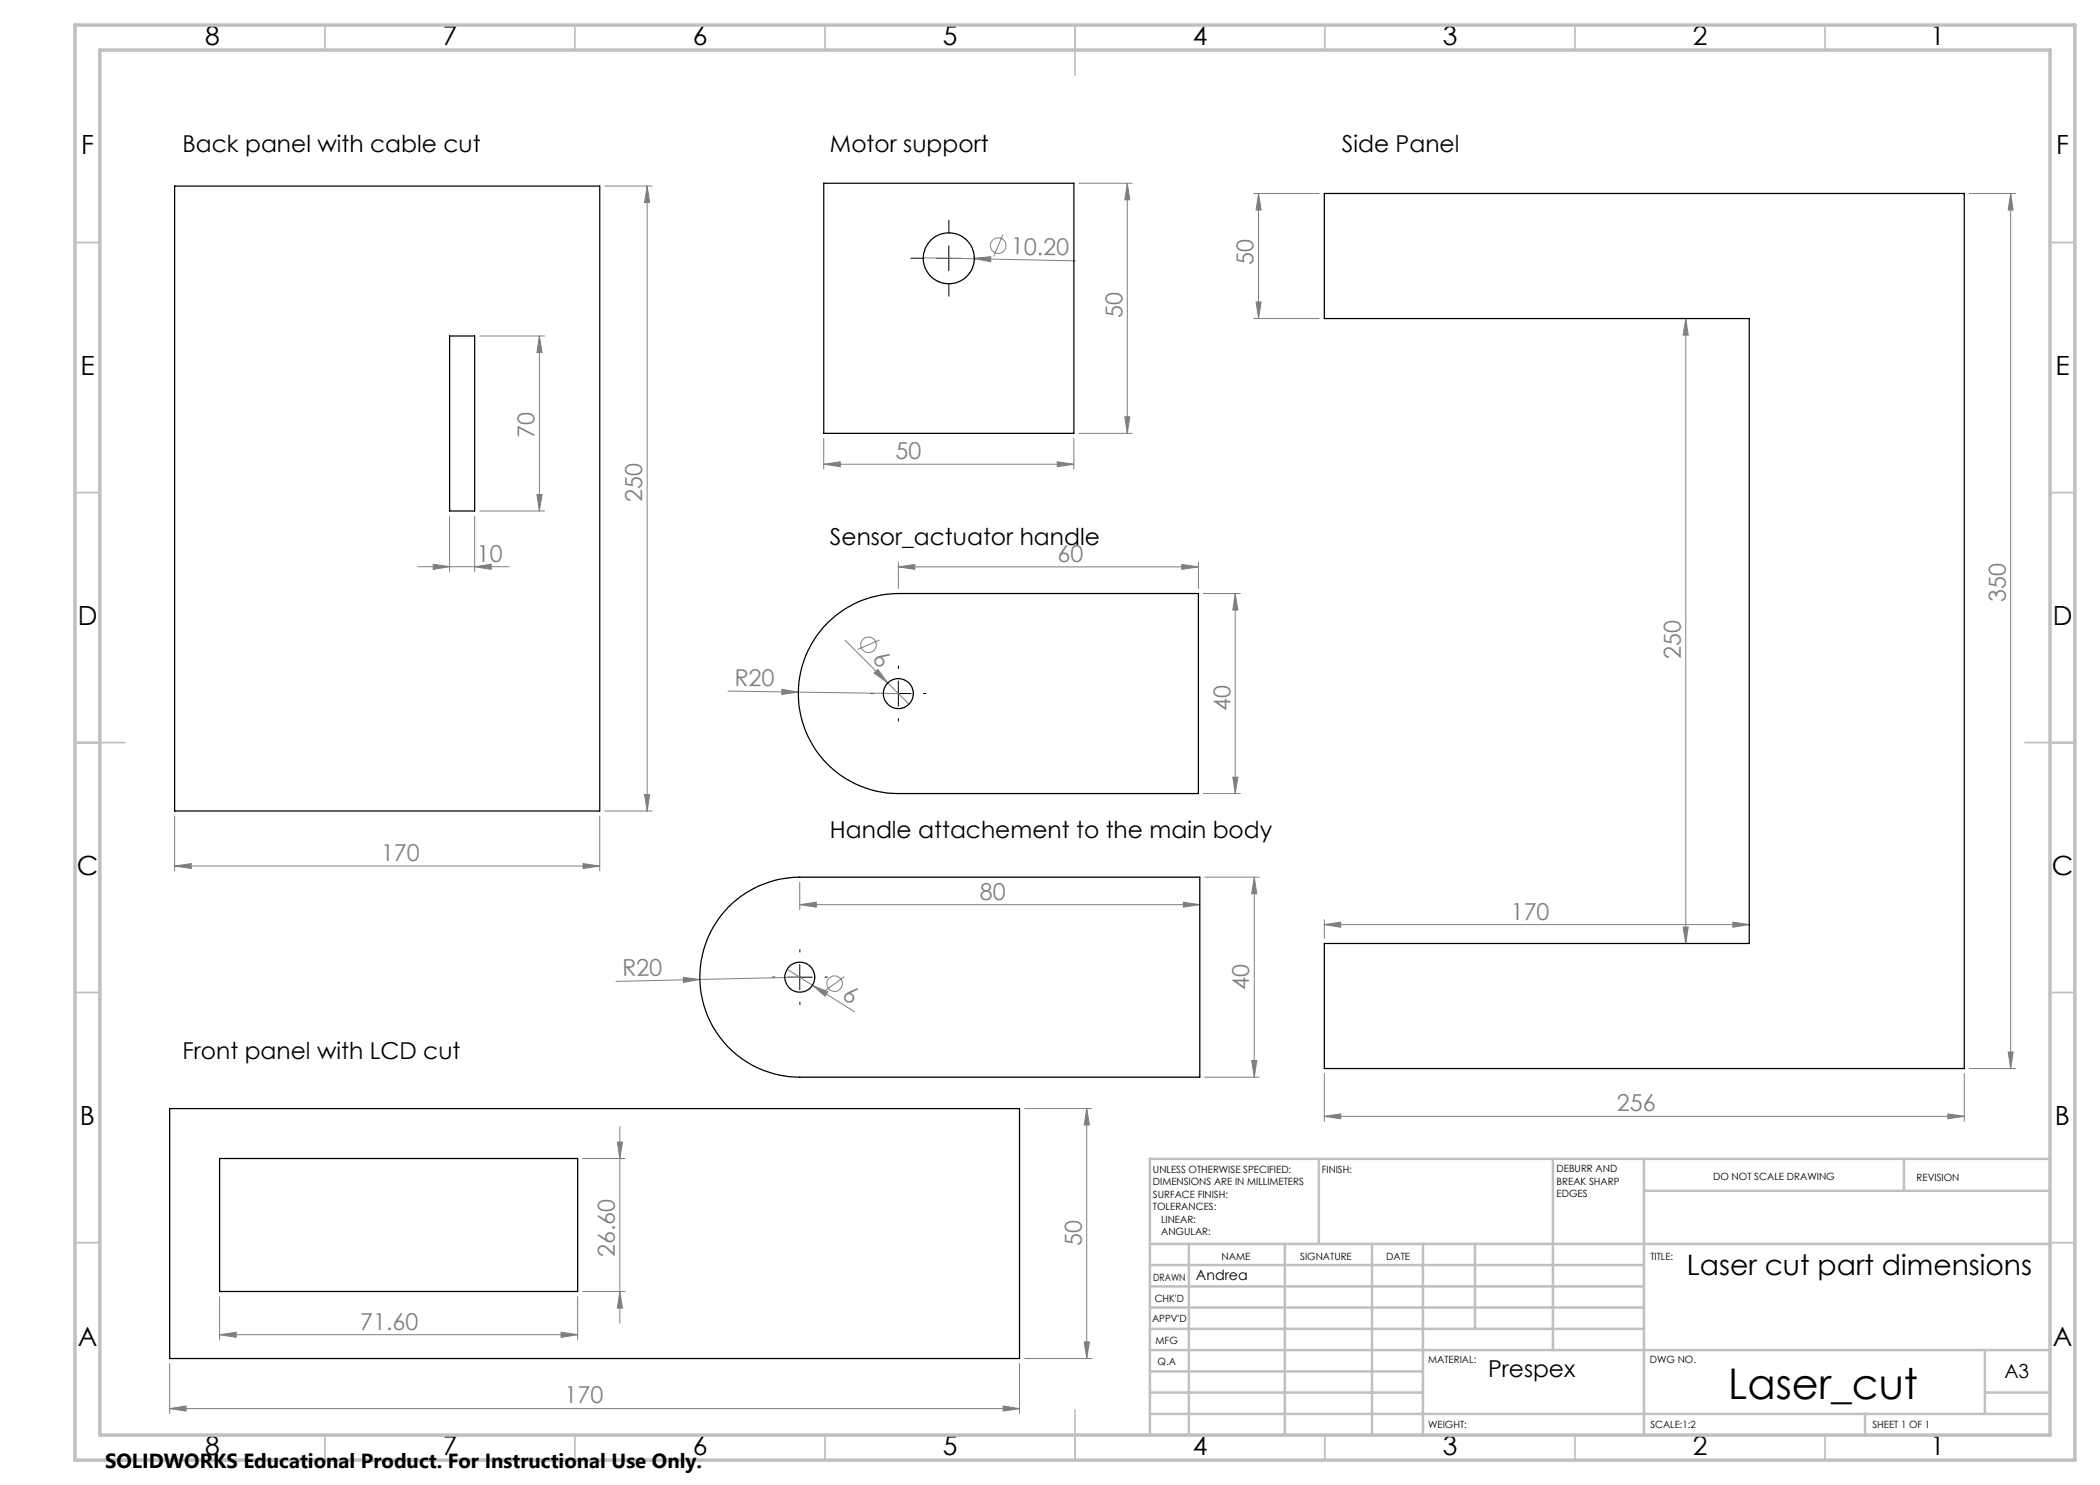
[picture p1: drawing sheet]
<svg xmlns="http://www.w3.org/2000/svg" width="420mm" height="297mm" viewBox="0 0 420 297" stroke-linecap="round" stroke-linejoin="round" font-family="sans-serif">
<g fill="none" stroke="#808080" stroke-width=".2">
<path d="M120.9 37.2h9.5M129.4 37.2v125M129.4 37.2l.5 3.3h-1zM215.8 36.7h10.6M225.5 36.7v50M225.5 36.7l.5 3.3h-1zM250.7 38.7h13.1M251.7 38.7l.5 3.3h-1zM251.7 38.7v25M393.8 38.7h9.3M402.1 38.7v175M402.1 38.7l.5 3.3h-1z"/>
<path d="M184.6 51.6l10.3 .1M194.9 51.7l3.3-.4v1zM194.9 51.7l20.2 .5M200.6 46.9l-1.9 4.4M96 67.2h12.9M107.9 67.2l.5 3.3h-1zM107.9 67.2v35M250.7 63.7h13.1M251.2 60.4h1l-.5 3.3zM337.1 63.7l.5 3.3h-1zM337.1 63.7v125M107.4 98.9h1l-.5 3.3z"/>
<path d="M164.7 92.8l3.4-.4v.9zM164.7 87.7v6.1M164.7 92.8h50.1M211.5 92.4l3.3 .4-3.3 .5zM214.8 87.7v6.1M215.8 86.7h10.6M225 83.4h1l-.5 3.3zM83.6 113.3h18.2M86.6 112.9l3.3 .4-3.3 .6zM89.9 103.2v11.2M94.9 113.3l3.3-.4v1zM94.9 103.2v11.2"/>
<path d="M96 102.2h12.9M179.7 113.4l3.3-.5v1zM179.7 112.4v5.3M179.7 113.4h60M236.4 112.9l3.3 .5-3.3 .5zM239.7 112.4v5.3M240.7 118.7h7.4M247.1 118.7v40M247.1 118.7l.5 3.3h-1zM145.6 138.2l34.1 .5M156.4 137.9l3.3 .5-3.3 .5zM169 128l12.8 12.8"/>
<path d="M174.8 134.6l.8-.7 2 2.7zM175.9 128l-4.4 1.9M128.9 158.9h1l-.5 3.3zM240.7 158.7h7.4M246.6 155.4h1l-.5 3.3zM34.9 173.2l3.3-.5v1zM34.9 163.2v11M34.9 173.2h85M116.6 172.7l3.3 .5-3.3 .5zM119.9 163.2v11M120.9 162.2h9.5M159.9 176.5v5.4"/>
<path d="M240.9 175.4h10.9M250.9 175.4l.5 3.3h-1.1zM250.9 175.4v40M136.7 195.5l3.3 .4-3.3 .6zM140 195.9l-16.8 .4M157.4 193.8l5.1 3.3M159.9 195.4l-19.9 .5M159.9 180.9l3.4-.5v1zM159.9 180.9h80.1M162.5 197.1l3.1 1.3-.6 .8zM162.5 197.1l8.5 5.3M168.9 195.3l-3.9 2.9"/>
<path d="M236.7 180.4l3.3 .5-3.3 .5zM264.9 183.9v3.8M264.9 184.9h84.9M264.9 184.9l3.2-.5v1.1zM336.6 185.4h1l-.5 3.3zM346.6 184.4l3.2 .5-3.2 .6zM240.9 215.4h10.9M250.3 212.1h1.1l-.5 3.3zM264.9 214.7v9.6M392.9 214.7v9.6M393.8 213.7h9.3M401.6 210.4h1l-.5 3.3z"/>
<path d="M116.5 231.7h8.5M123.5 228.4h1l-.5 3.3zM124 225.4v39.3M204.9 221.7h13.5M217.3 221.7l.6 3.3h-1zM217.3 221.7v50M264.9 223.3l3.2-.5v1zM264.9 223.3h128M389.6 222.8l3.3 .5-3.3 .5zM43.9 259.3v8.7M115.5 259.3v8.7M116.5 258.3h8.5"/>
<path d="M124 258.3l.5 3.3h-1zM33.9 272.7v10M43.9 266.9l3.3-.5v1.1zM43.9 266.9h71.6M112.2 266.4l3.3 .5-3.3 .6zM203.9 272.7v10M204.9 271.7h13.5M216.9 268.4h1l-.6 3.3zM33.9 281.7l3.3-.5v1zM33.9 281.7h170M200.6 281.2l3.3 .5-3.3 .5z"/>
<circle cx="199.6" cy="49.1" r="1.56"/>
<circle cx="173.7" cy="129" r="1.56"/>
<circle cx="166.9" cy="196.7" r="1.55"/>
</g>
<path d="M184.8 51.6h-2.6M189.8 46.6v-2.6M189.8 56.6v2.6M194.8 51.6h2.6M174.7 138.7h-.5M179.7 133.7v-.5M184.7 138.7h.5M179.7 143.7v.5M155 195.4h-.5M160 190.4v-.5M165 195.4h.5M160 200.4v.5" fill="none" stroke="#000" stroke-width=".2" stroke-dasharray="15.2 1.3 1.3 1.3"/>
<path d="M187.3 51.7h5M189.8 49.2v4.9M177.2 138.7h5M179.7 136.2v5M157.5 195.4h5M159.9 192.9v5" fill="none" stroke="#000" stroke-width=".2"/>
<g fill="none" stroke="#c0c0c0" stroke-width=".35">
<path d="M65 5v5M115 5v5M165 5v5M215 5v10M265 5v5M315 5v5M365 5v5M15 48.5h5M410 48.5h5M15 98.5h5M410 98.5h5M15 148.5h10"/>
<path d="M405 148.5h10M15 198.5h5M410 198.5h5M15 248.5h5M410 248.5h5M65 287v5M115 287v5M165 287v5M215 282v10M265 287v5M315 287v5M365 287v5"/>
</g>
<g fill="none" stroke="#c0c0c0" stroke-width=".5">
<path d="M263.8 231.8v17M310.6 231.8v38.2M328.8 231.8v55.2M328.8 238.2h81.2M380.8 231.8v6.4M410 231.8h-180v55.2M230 248.8h180M230 257.3h98.8M230 253h98.8M237.8 248.8v38.2M257 248.8v38.2M274.4 248.8v38.2"/>
<path d="M284.6 248.8v38.2M295 248.8v17M230 265.8h98.8M230 261.5h98.8M230 278.5h54.6M230 274.3h54.6M230 270h180M397 278.5h13M397 270v12.8M230 282.8h180M373 282.8v4.2"/>
</g>
<path d="M15 5h400v287h-400zM20 10h390v277h-390z" fill="none" stroke="#c0c0c0" stroke-width=".7"/>
<g fill="#808080">
<path d="M174.8 134.6l.8-.7 2 2.7z"/>
<path d="M156.4 137.9l3.3 .5-3.3 .5z"/>
<path d="M136.7 195.5l3.3 .4-3.3 .6z"/>
<path d="M162.5 197.1l3.1 1.3-.6 .8z"/>
<path d="M194.9 51.7l3.3-.4v1z"/>
<path d="M346.6 184.4l3.2 .5-3.2 .6zM264.9 184.9l3.2-.5v1.1z"/>
<path d="M86.6 112.9l3.3 .4-3.3 .6zM94.9 113.3l3.3-.4v1z"/>
<path d="M34.9 173.2l3.3-.5v1zM116.6 172.7l3.3 .5-3.3 .5z"/>
<path d="M33.9 281.7l3.3-.5v1zM200.6 281.2l3.3 .5-3.3 .5z"/>
<path d="M264.9 223.3l3.2-.5v1zM389.6 222.8l3.3 .5-3.3 .5z"/>
<path d="M43.9 266.9l3.3-.5v1.1zM112.2 266.4l3.3 .5-3.3 .6z"/>
<path d="M164.7 92.8l3.4-.4v.9zM211.5 92.4l3.3 .4-3.3 .5z"/>
<path d="M236.4 112.9l3.3 .5-3.3 .5zM179.7 113.4l3.3-.5v1zM236.7 180.4l3.3 .5-3.3 .5zM159.9 180.9l3.4-.5v1z"/>
<path d="M216.9 268.4h1l-.6 3.3zM217.3 221.7l.6 3.3h-1z"/>
<path d="M128.9 158.9h1l-.5 3.3zM129.4 37.2l.5 3.3h-1zM124 258.3l.5 3.3h-1zM123.5 228.4h1l-.5 3.3zM225 83.4h1l-.5 3.3zM225.5 36.7l.5 3.3h-1zM401.6 210.4h1l-.5 3.3zM402.1 38.7l.5 3.3h-1zM246.6 155.4h1l-.5 3.3zM247.1 118.7l.5 3.3h-1z"/>
<path d="M107.4 98.9h1l-.5 3.3zM107.9 67.2l.5 3.3h-1zM250.3 212.1h1.1l-.5 3.3zM250.9 175.4l.5 3.3h-1.1z"/>
<path d="M251.7 38.7l.5 3.3h-1zM251.2 60.4h1l-.5 3.3z"/>
<path d="M337.1 63.7l.5 3.3h-1zM336.6 185.4h1l-.5 3.3z"/>
</g>
<g fill="none" stroke="#000" stroke-width=".25">
<path d="M34.9 37.2h85v125h-85zM164.7 36.7h50.1v50h-50.1zM264.9 38.7h128v175h-128v-25h84.9v-125h-84.9zM89.9 67.2h5v35h-5zM165.5 124.6a20 20 0 0 1 14.2-5.9h60v40h-60a20 20 0 0 1-18.5-12.3 20 20 0 0 1 4.3-21.8zM145.6 181.5a20.1 20.1 0 0 1 14.3-6.1h80.1v40h-80.1a20 20 0 0 1-18.4-12.2 20 20 0 0 1 4.1-21.7zM33.9 221.7h170v50h-170zM43.9 231.7h71.6v26.6h-71.6z"/>
<circle cx="189.8" cy="51.7" r="5.1"/>
<circle cx="179.7" cy="138.7" r="3"/>
<circle cx="159.9" cy="195.4" r="3"/>
</g>
<text font-size="8.5" x="345.6" y="279.7">Laser_cut</text>
<text font-size="5.6" x="337.4" y="255.1">Laser cut part dimensions</text>
<g font-size="5.3">
<text x="41" y="9">8</text>
<text x="88.5" y="9">7</text>
<text x="138.5" y="9">6</text>
<text x="188.5" y="9">5</text>
<text x="238.5" y="9">4</text>
<text x="288.5" y="9">3</text>
<text x="338.5" y="9">2</text>
<text x="386" y="9">1</text>
<text x="16.2" y="30.8">F</text>
<text x="411.2" y="30.8">F</text>
<text x="16.1" y="75">E</text>
<text x="411.1" y="75">E</text>
<text x="15.5" y="125">D</text>
<text x="410.5" y="125">D</text>
<text x="15.4" y="175">C</text>
<text x="410.4" y="175">C</text>
<text x="16" y="225">B</text>
<text x="411" y="225">B</text>
<text x="15.5" y="269.3">A</text>
<text x="410.5" y="269.3">A</text>
<text x="41" y="291">8</text>
<text x="88.5" y="291">7</text>
<text x="138.5" y="291">6</text>
<text x="188.5" y="291">5</text>
<text x="238.5" y="291">4</text>
<text x="288.5" y="291">3</text>
<text x="338.5" y="291">2</text>
<text x="386" y="291">1</text>
</g>
<g font-size="4.7">
<text x="36.5" y="30.4">Back panel with cable cut</text>
<text x="166" y="30.4">Motor support</text>
<text x="268.3" y="30.4">Side Panel</text>
<text x="166" y="109">Sensor_actuator handle</text>
<text x="166" y="167.6">Handle attachement to the main body</text>
<text x="36.5" y="211.9">Front panel with LCD cut</text>
<text x="297.6" y="275.4">Prespex</text>
</g>
<g font-size="4.7" fill="#808080">
<text x="202.2" y="50.9" transform="rotate(1 202.2 50.9)">10.20</text>
<text x="250.7" y="52.9" transform="rotate(-90 250.7 52.9)">50</text>
<text x="224.5" y="63.6" transform="rotate(-90 224.5 63.6)">50</text>
<text x="106.9" y="87.6" transform="rotate(-90 106.9 87.6)">70</text>
<text x="179.1" y="91.8">50</text>
<text x="128.4" y="100.4" transform="rotate(-90 128.4 100.4)">250</text>
<text x="95.3" y="112.3">10</text>
<text x="211.5" y="112.3">60</text>
<text x="401.1" y="120.4" transform="rotate(-90 401.1 120.4)">350</text>
<text x="174.3" y="132" transform="rotate(45 174.3 132)">6</text>
<text x="336.1" y="131.8" transform="rotate(-90 336.1 131.8)">250</text>
<text x="146.9" y="137.2" transform="rotate(1 146.9 137.2)">R20</text>
<text x="246.1" y="142.2" transform="rotate(-90 246.1 142.2)">40</text>
<text x="76.2" y="172.2">170</text>
<text x="196" y="179.9">80</text>
<text x="302.2" y="183.9">170</text>
<text x="124.5" y="195.2" transform="rotate(-1 124.5 195.2)">R20</text>
<text x="168.2" y="199.5" transform="rotate(32 168.2 199.5)">6</text>
<text x="249.8" y="198" transform="rotate(-90 249.8 198)">40</text>
<text x="323.4" y="222.2">256</text>
<text x="123" y="251.4" transform="rotate(-90 123 251.4)">26.60</text>
<text x="216.4" y="249.3" transform="rotate(-90 216.4 249.3)">50</text>
<text x="72.1" y="265.9">71.60</text>
<text x="112.9" y="280.7">170</text>
</g>
<text font-size="4.1" x="21" y="293.7">SOLIDWORKS Educational Product. For Instructional Use Only.</text>
<text font-size="3.9" x="400.9" y="275.5">A3</text>
<text font-size="2.8" x="239.2" y="256.1">Andrea</text>
<g font-size="2">
<text x="230.6" y="234.6">UNLESS OTHERWISE SPECIFIED:</text>
<text x="230.6" y="237.1">DIMENSIONS ARE IN MILLIMETERS</text>
<text x="230.6" y="239.6">SURFACE FINISH:</text>
<text x="264.4" y="234.6">FINISH:</text>
<text x="311.3" y="234.5">DEBURR AND</text>
<text x="311.3" y="237">BREAK SHARP</text>
<text x="311.3" y="239.5">EDGES</text>
<text x="342.6" y="236">DO NOT SCALE DRAWING</text>
<text x="383.3" y="236.2">REVISION</text>
<text x="230.6" y="242.1">TOLERANCES:</text>
<text x="232.2" y="244.6">LINEAR:</text>
<text x="232.2" y="247.1">ANGULAR:</text>
<text x="244.3" y="252">NAME</text>
<text x="260" y="251.9">SIGNATURE</text>
<text x="277.2" y="251.9">DATE</text>
<text x="330.1" y="251.9">TITLE:</text>
<text x="230.6" y="256.1">DRAWN</text>
<text x="230.9" y="260.3">CHK'D</text>
<text x="230.4" y="264.4">APPV'D</text>
<text x="231.1" y="268.8">MFG</text>
<text x="231.5" y="273">Q.A</text>
<text x="285.6" y="272.5">MATERIAL:</text>
<text x="330" y="272.5">DWG NO.</text>
<text x="285.6" y="285.5">WEIGHT:</text>
<text x="330.1" y="285.6">SCALE:1:2</text>
<text x="374.5" y="285.6">SHEET 1 OF 1</text>
</g>
</svg>
